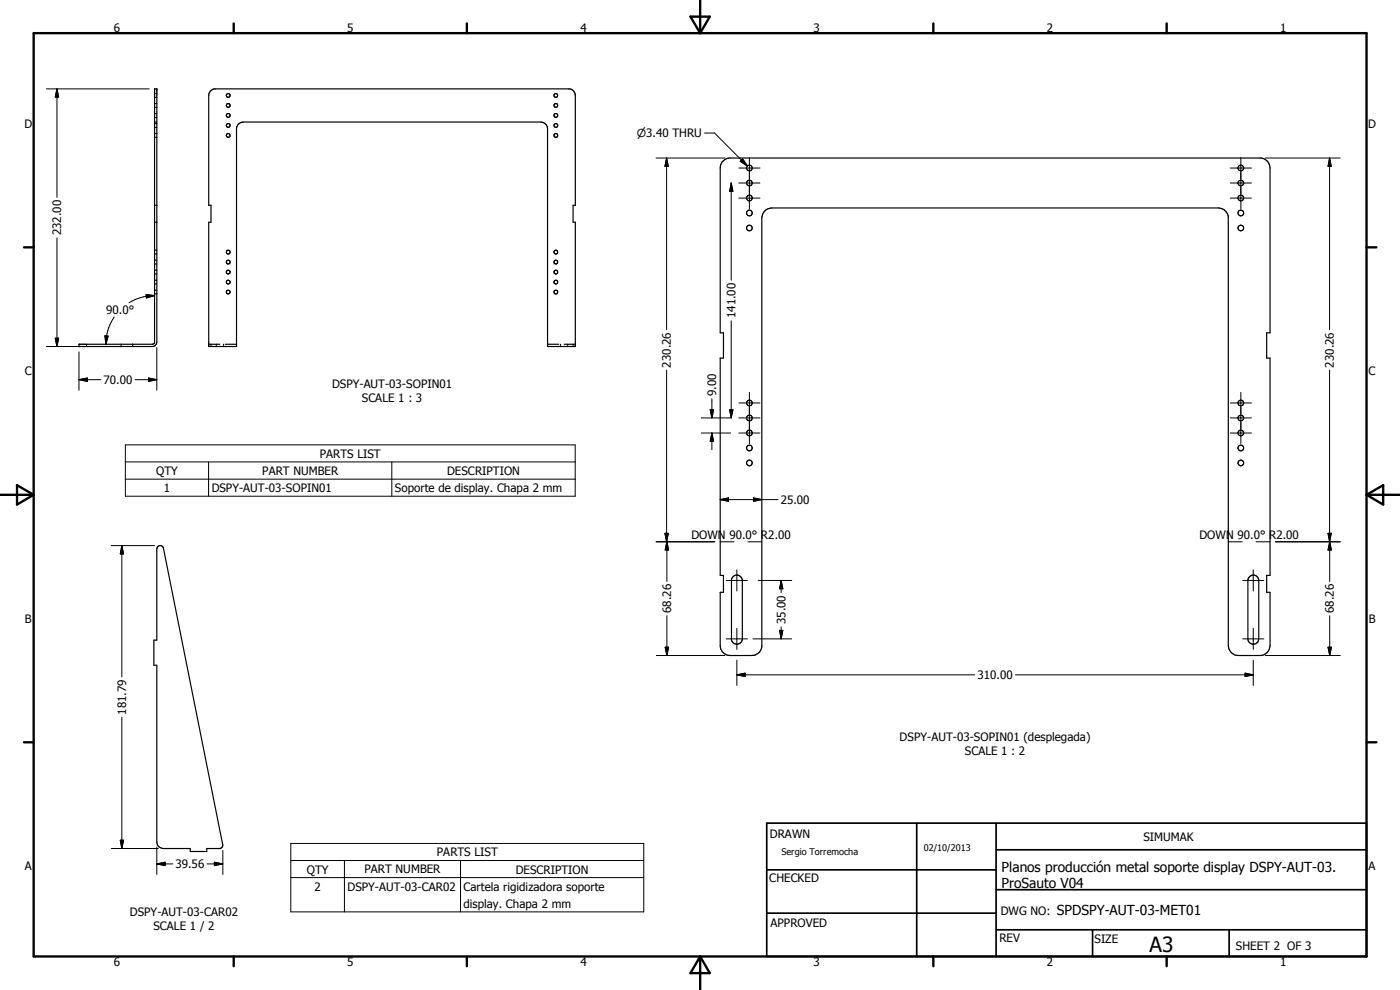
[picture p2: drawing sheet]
<svg xmlns="http://www.w3.org/2000/svg" width="420mm" height="297mm" viewBox="0 0 420 297" stroke-linecap="round" stroke-linejoin="round" font-family="sans-serif">
<g fill="none" stroke="#000" stroke-width=".35">
<path d="M46.4 26.7h.7l-.2 76.5a1.23 1.23 0 0 1-1.1 .8h-22.1v-.7h22.2l.5-.5zM46.4 36.6h.2M46.4 37.1h.2M46.4 34.1h.2M46.4 38.2h.2M46.4 31.1h.2M46.4 32.2h.2M46.4 35.2h.2M46.4 28.1h.2M46.4 29.2h.2M46.8 36.6h.3M46.8 37.1h.3"/>
<path d="M46.8 34.1h.3M46.8 38.2h.3M46.8 31.1h.3M46.8 32.2h.3M46.8 35.2h.3M46.8 28.1h.3M46.8 29.2h.3M63.4 27.1l.9-.4h106.7l.9 .4 .6 .8 .2 .7v33h-.7v5.1h.7v37.3h-8.4v-65.3a2 2 0 0 0-2-2.1h-89.3a2.09 2.09 0 0 0-2 2.1v65.3h-8.4v-37.3h.7v-5.1h-.7v-33l.2-.7zM46.4 41.2h.2M46.4 40h.2M46.8 41.2h.3M46.8 40h.3"/>
<path d="M216.7 48.6l.9-.8 1.2-.4h159.7a3.1 3.1 0 0 1 2.7 3v49.5h-1.1v7.5h1.1v65.2h-1.1v5.1h1.1v16a3 3 0 0 1-3 3h-6.6a3 3 0 0 1-3-3v-128.7a3.1 3.1 0 0 0-2.9-2.6h-134.1a3 3 0 0 0-3 3v128.7a3 3 0 0 1-3 2.6h-6.5a3 3 0 0 1-3-3v-16h1v-5.1h-1v-65.2h1v-7.5h-1v-49.5l.1-.7zM46.4 66.7h.7M46.4 61.6h.7M46.4 76.2h.2M46.4 78.1h.2M46.4 79.2h.2M46.4 75.1h.2M46.8 76.2h.3M46.8 78.1h.3M46.8 79.2h.3M46.8 75.1h.3M46.4 88.2h.2"/>
<path d="M46.4 87.1h.2M46.4 81.1h.2M46.4 82.2h.2M46.4 84.1h.2M46.4 85.2h.2M46.8 88.2h.3M46.8 87.1h.3M46.8 81.1h.3M46.8 82.2h.3M46.8 84.1h.3M46.8 85.2h.3M26 103.3v.2"/>
<path d="M26 103.8v.2M36.4 103.3v.7M39.8 103.3v.7M39.8 103.3v.2M39.8 103.8v.2M62.6 103.3h3.4M63.3 103.3v.2M63.3 103.8v.2M64.9 103.3v.2M64.9 103.8v.2M67.1 103.3v.2M67.1 103.8v.2"/>
<path d="M67.6 103.3h3.4M164.3 103.3h3.4M168.2 103.3v.2M168.2 103.8v.2M169.3 103.3h3.4M170.4 103.3v.2M170.4 103.8v.2M172 103.3v.2M172 103.8v.2M47.3 164a1 1 0 0 1 1-.3 1 1 0 0 1 .8 .8l17.8 89.1-.6 .9-4.3 .1v.9h-4.9v-.9h-8a2 2 0 0 1-2-2v-53h-.9v-7.5h.9v-27.4zM220 173.1a1.62 1.62 0 0 1 1.7-.5 1.62 1.62 0 0 1 1.1 1.6v17.5a1.65 1.65 0 0 1-1.5 1.6 1.65 1.65 0 0 1-1.8-1.4v-18zM374.9 173.1a1.61 1.61 0 0 1 1.8-.5 1.61 1.61 0 0 1 1.1 1.6v17.5a1.63 1.63 0 0 1-1.7 1.6 1.63 1.63 0 0 1-1.6-1.6v-17.5z"/>
<circle cx="68.5" cy="37.6" r=".58"/>
<circle cx="68.5" cy="34.6" r=".58"/>
<circle cx="68.5" cy="28.6" r=".57"/>
<circle cx="68.5" cy="31.7" r=".56"/>
<circle cx="166.8" cy="28.6" r=".57"/>
<circle cx="166.8" cy="37.7" r=".56"/>
<circle cx="166.8" cy="34.6" r=".58"/>
<circle cx="166.8" cy="31.6" r=".58"/>
<circle cx="68.5" cy="40.6" r=".58"/>
<circle cx="166.8" cy="40.6" r=".58"/>
<circle cx="224.9" cy="50.4" r=".85"/>
<circle cx="224.9" cy="54.9" r=".85"/>
<circle cx="224.9" cy="59.4" r=".86"/>
<circle cx="372.4" cy="50.4" r=".85"/>
<circle cx="372.4" cy="54.9" r=".85"/>
<circle cx="372.4" cy="59.4" r=".86"/>
<circle cx="68.5" cy="75.6" r=".58"/>
<circle cx="68.5" cy="78.7" r=".58"/>
<circle cx="166.8" cy="78.7" r=".58"/>
<circle cx="166.8" cy="75.6" r=".58"/>
<circle cx="224.9" cy="68.4" r=".85"/>
<circle cx="224.9" cy="63.9" r=".86"/>
<circle cx="372.4" cy="63.9" r=".86"/>
<circle cx="372.4" cy="68.4" r=".84"/>
<circle cx="68.5" cy="81.6" r=".57"/>
<circle cx="68.5" cy="84.6" r=".57"/>
<circle cx="68.5" cy="87.7" r=".56"/>
<circle cx="166.8" cy="84.6" r=".57"/>
<circle cx="166.8" cy="81.6" r=".57"/>
<circle cx="166.8" cy="87.6" r=".58"/>
<circle cx="224.9" cy="129.9" r=".85"/>
<circle cx="224.9" cy="134.4" r=".86"/>
<circle cx="224.9" cy="120.9" r=".86"/>
<circle cx="224.9" cy="125.4" r=".86"/>
<circle cx="224.9" cy="138.9" r=".85"/>
<circle cx="372.4" cy="138.9" r=".85"/>
<circle cx="372.4" cy="129.9" r=".85"/>
<circle cx="372.4" cy="134.4" r=".86"/>
<circle cx="372.4" cy="120.9" r=".86"/>
<circle cx="372.4" cy="125.4" r=".86"/>
</g>
<g fill="#000">
<circle cx="46.4" cy="26.7" r=".18"/>
<circle cx="47.1" cy="26.7" r=".18"/>
</g>
<g fill="none" stroke="#000" stroke-width=".3">
<path d="M13.9 26.7h30.9M17.1 26.7l.5 2.4h-1zM17.1 26.7v32.5M211.4 39.9h3l9.9 9.9M196.9 47.4h20.6M200.1 47.4l.5 2.5h-1.1zM200.1 47.4v51.5M219.4 54.9l.6 2.5h-1zM219.4 54.9v29.2M221.7 59.4h6.4M221.7 54.9h6.4M221.7 50.4h6.4"/>
<path d="M222.2 48.4l.7-.7 1.4 2.1zM224.9 47.2v15.4M369.2 59.4h6.4M369.2 54.9h6.4M369.2 50.4h6.4M372.4 47.2v15.4M379.8 47.4h22.4M399 47.4l.5 2.5h-.9zM399 47.4v51.5M17.1 71.4v32.6M34.3 95.1a14.5 14.5 0 0 0-2.5 8.2M43.8 88.4l2.6 .3-2.5 .7z"/>
<path d="M46.4 88.7a14.6 14.6 0 0 0-7.7 2.1M219.4 96.3v29.1M13.9 104h10.2M16.6 101.5h1l-.5 2.5zM23.7 113.9l2.5-.5v1zM23.7 113.9h6.6M23.7 105.6v11.5M31.5 100.8h1l-.7 2.5zM40.5 113.9h6.6M44.6 113.4l2.5 .5-2.5 .5zM47.1 104.3v12.8M200.1 111v51.6"/>
<path d="M213.6 119.6v5.8M224.9 117.7v15.4M372.4 117.7v15.4M399 111v51.6M37.6 133.5h135v15.4h-135zM37.6 138.6h135M62.6 138.6v10.3M117.6 138.6v10.3M210.5 129.9h8.8M210.5 125.4h8.8M213.1 122.9h1.1l-.6 2.5zM213.6 129.9l.6 2.5h-1.1z"/>
<path d="M213.6 129.9v5M219 122.9h1l-.6 2.5zM221.7 129.9h6.4M221.7 125.4h6.4M221.7 120.9h6.4M369.2 129.9h6.4M369.2 125.4h6.4M369.2 120.9h6.4M37.6 143.8h135M216.1 149.9l2.5-.5v1zM216.1 149.9h17.4M226.1 149.4l2.5 .5-2.5 .5z"/>
<path d="M33.4 163.7h13M36.6 163.7l.5 2.5h-1zM36.6 163.7v39.4M196.9 162.6h17.6M199.5 160h1.1l-.5 2.6zM200.1 162.6l.5 2.4h-1zM200.1 162.6v11.9M216.1 162.6h4.2M218 174.2h6.3M221.1 171v6.3M224.5 162.6h4.1M227.5 174.2h10.1"/>
<path d="M234.4 174.2l.5 2.5h-.9zM234.4 174.2v3.6M368.6 162.6h4.2M372.9 174.2h6.4M376.1 171v6.3M377 162.6h4.2M382.7 162.6h19.5M398.6 160h.9l-.5 2.6zM399.1 162.6l.5 2.4h-1zM399.1 162.6v11.9M197 196.7h20.5M199.6 194.2h1l-.5 2.5z"/>
<path d="M200.1 184.7v12M218 191.7h6.3M221.1 188.5v6.4M221.1 198.1v7.6M226 191.7h11.6M234 189.1h.9l-.5 2.6zM234.4 188.1v3.6M372.9 191.7h6.4M376.1 188.5v6.4M376.1 198.1v7.6M379.8 196.7h22.4M398.6 194.2h1l-.5 2.5z"/>
<path d="M399.1 184.7v12M36.6 215.3v39.3M221.1 202.5l2.5-.5v1zM221.1 202.5h71.5M304.7 202.5h71.4M373.7 202l2.4 .5-2.4 .5zM33.4 254.6h14.1M36.1 252.1h1l-.5 2.5zM47.1 259.2l2.5-.5v1zM47.1 254.2v8.2M47.1 259.2h4.7M62.1 259.2h4.8"/>
<path d="M64.3 258.7l2.6 .5-2.6 .5zM66.9 255.2v7.2M87.3 253.1h105.9v20.5h-105.9zM87.3 258.2h105.9M103.4 258.2v15.4M138.2 258.2v15.4M87.3 263.3h105.9"/>
</g>
<g fill="none" stroke="#000" stroke-width=".71">
<path d="M10.1 9.9h400v277.1h-400zM70.1 7v2.9M140.1 7v2.9M207.2 5h5.8l-2.9 4.9zM210.1 0v9.9M280.1 7v2.9M350.1 7v2.9M7.2 74.2h2.9M410.1 74.2h3M.1 148.5h10M5.1 145.6l5 2.9-5 2.9zM410.1 148.5h10"/>
<path d="M410.1 148.5l5-2.9v5.8zM7.2 222.7h2.9M410.1 222.7h3M70.1 287v2.9M140.1 287v2.9M210.1 287v10M210.1 287l2.9 5h-5.8zM280.1 287v2.9M350.1 287v2.9"/>
</g>
<path d="M230.1 247h180v40h-180zM275.1 247v40M298.9 255h111.2M298.9 247v40M230.1 274h68.8M230.1 261h68.8M298.9 279h111.2M298.9 267h111.2M327.9 279v8M368.9 279v8" fill="none" stroke="#000" stroke-width=".51"/>
<g fill="#000">
<path d="M17.1 26.7l.5 2.4h-1zM200.1 47.4l.5 2.5h-1.1zM219.4 54.9l.6 2.5h-1zM222.2 48.4l.7-.7 1.4 2.1zM399 47.4l.5 2.5h-.9zM43.8 88.4l2.6 .3-2.5 .7zM16.6 101.5h1l-.5 2.5zM23.7 113.9l2.5-.5v1zM31.5 100.8h1l-.7 2.5zM44.6 113.4l2.5 .5-2.5 .5zM213.1 122.9h1.1l-.6 2.5zM213.6 129.9l.6 2.5h-1.1z"/>
<path d="M219 122.9h1l-.6 2.5zM216.1 149.9l2.5-.5v1zM226.1 149.4l2.5 .5-2.5 .5zM36.6 163.7l.5 2.5h-1zM199.5 160h1.1l-.5 2.6zM200.1 162.6l.5 2.4h-1zM234.4 174.2l.5 2.5h-.9zM398.6 160h.9l-.5 2.6zM399.1 162.6l.5 2.4h-1zM199.6 194.2h1l-.5 2.5zM234 189.1h.9l-.5 2.6zM398.6 194.2h1l-.5 2.5z"/>
<path d="M221.1 202.5l2.5-.5v1zM373.7 202l2.4 .5-2.4 .5zM36.1 252.1h1l-.5 2.5zM47.1 259.2l2.5-.5v1zM64.3 258.7l2.6 .5-2.6 .5z"/>
</g>
<text font-size="6.3" x="345" y="285.6">A3</text>
<g font-size="4.1">
<text x="300.6" y="261.5">Planos producción metal soporte display DSPY-AUT-03.</text>
<text x="300.6" y="266.4">ProSauto V04</text>
<text x="317.2" y="274.4">SPDSPY-AUT-03-MET01</text>
</g>
<g font-size="3.5">
<text x="34.2" y="9.6">6</text>
<text x="104.2" y="9.6">5</text>
<text x="174.2" y="9.6">4</text>
<text x="244.2" y="9.6">3</text>
<text x="314.2" y="9.6">2</text>
<text x="384.2" y="9.6">1</text>
<text x="7.3" y="38.4">D</text>
<text x="410.6" y="38.4">D</text>
<text x="18.4" y="70.7" transform="rotate(-90 18.4 70.7)">232.00</text>
<text x="31.9" y="94.3">90.0°</text>
<text x="220.7" y="95.5" transform="rotate(-90 220.7 95.5)">141.00</text>
<text x="7.4" y="112.6">C</text>
<text x="201.4" y="110.3" transform="rotate(-90 201.4 110.3)">230.26</text>
<text x="400.3" y="110.3" transform="rotate(-90 400.3 110.3)">230.26</text>
<text x="410.7" y="112.6">C</text>
<text x="31.1" y="115.2">70.00</text>
<text x="99.6" y="116.4">DSPY-AUT-03-SOPIN01</text>
<text x="214.9" y="118.8" transform="rotate(-90 214.9 118.8)">9.00</text>
<text x="108.6" y="120.5">SCALE 1 : 3</text>
<text x="96" y="137.4">PARTS LIST</text>
<text x="46.9" y="142.5">QTY</text>
<text x="78.7" y="142.5">PART NUMBER</text>
<text x="134.2" y="142.5">DESCRIPTION</text>
<text x="49.2" y="147.6">1</text>
<text x="63.5" y="147.7">DSPY-AUT-03-SOPIN01</text>
<text x="118.5" y="147.7">Soporte de display. Chapa 2 mm</text>
<text x="234.3" y="151.2">25.00</text>
<text x="207.5" y="161.7">DOWN 90.0° R2.00</text>
<text x="359.9" y="161.7">DOWN 90.0° R2.00</text>
<text x="201.5" y="183.9" transform="rotate(-90 201.5 183.9)">68.26</text>
<text x="400.3" y="183.9" transform="rotate(-90 400.3 183.9)">68.26</text>
<text x="7.4" y="186.9">B</text>
<text x="235.7" y="187.3" transform="rotate(-90 235.7 187.3)">35.00</text>
<text x="410.8" y="186.9">B</text>
<text x="293.4" y="203.8">310.00</text>
<text x="37.9" y="214.5" transform="rotate(-90 37.9 214.5)">181.79</text>
<text x="270" y="222.5">DSPY-AUT-03-SOPIN01 (desplegada)</text>
<text x="289.5" y="226.7">SCALE 1 : 2</text>
<text x="231" y="251.5">DRAWN</text>
<text x="131.1" y="256.9">PARTS LIST</text>
<text x="343.1" y="252.3">SIMUMAK</text>
<text x="7.4" y="261.1">A</text>
<text x="52.7" y="260.5">39.56</text>
<text x="92.1" y="262.1">QTY</text>
<text x="109.4" y="262">PART NUMBER</text>
<text x="154.8" y="262.1">DESCRIPTION</text>
<text x="410.7" y="261.1">A</text>
<text x="94.4" y="267.2">2</text>
<text x="104.3" y="267.2">DSPY-AUT-03-CAR02</text>
<text x="139.1" y="267.3">Cartela rigidizadora soporte</text>
<text x="230.9" y="264.6">CHECKED</text>
<text x="39" y="274.9">DSPY-AUT-03-CAR02</text>
<text x="139.1" y="272.4">display. Chapa 2 mm</text>
<text x="300.3" y="274.5">DWG NO:</text>
<text x="46" y="279.1">SCALE 1 / 2</text>
<text x="231.3" y="278.3">APPROVED</text>
<text x="299.9" y="282.6">REV</text>
<text x="328.5" y="283.1">SIZE</text>
<text x="370.9" y="285.1">SHEET 2 OF 3</text>
<text x="34.2" y="289.9">6</text>
<text x="104.2" y="289.9">5</text>
<text x="174.2" y="289.9">4</text>
<text x="244.2" y="289.9">3</text>
<text x="314.2" y="289.9">2</text>
<text x="384.2" y="289.9">1</text>
</g>
<text font-size="3.3" x="191.1" y="41.2">n3.40 THRU</text>
<g font-size="2.7">
<text x="234.5" y="256.6">Sergio Torremocha</text>
<text x="277.2" y="255.3">02/10/2013</text>
</g>
</svg>
